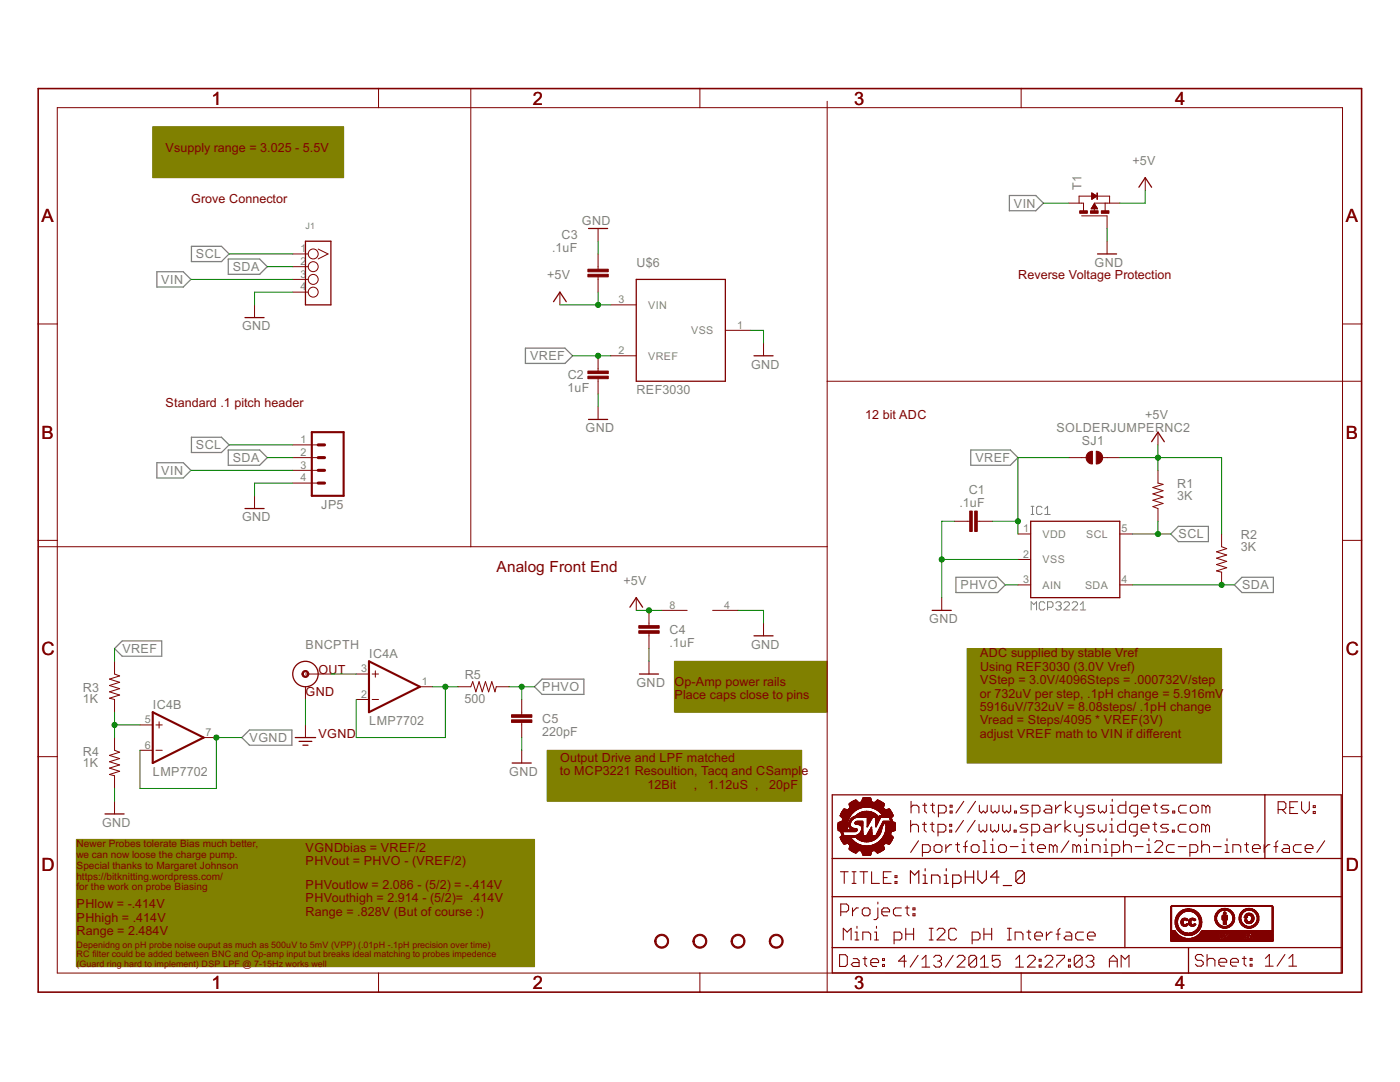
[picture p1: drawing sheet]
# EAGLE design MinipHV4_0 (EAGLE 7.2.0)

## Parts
C1  .1uF  CAP0805  [0805]
C2  1uF  CAP0805  [0805]
C3  .1uF  CAP0805  [0805]
C4  .1uF  CAP0805  [0805]
C5  220pF  CAP0805  [0805]
IC1  MCP3221  [SOT23-DBV]
IC4  LMP7702  LM358D  [SO08]
J1  TWIG-4P-2.0-2.0  [4P-2.0]
JP1  STAND-OFF  [STAND-OFF]
JP2  STAND-OFF  [STAND-OFF]
JP3  STAND-OFF  [STAND-OFF]
JP4  STAND-OFF  [STAND-OFF]
JP5  M04PTH  [1X04]
R1  3K  RESISTOR0805-RES  [0805]
R2  3K  RESISTOR0805-RES  [0805]
R3  1K  RESISTOR0805-RES  [0805]
R4  1K  RESISTOR0805-RES  [0805]
R5  500  RESISTOR0805-RES  [0805]
SJ1  SOLDERJUMPERNC2  [SJ_2S-NOTRACE]
T1  PMOSSOT23  [SOT-23]
U$2  BNCPTH  [BNC]
U$4  FRAME_MINIPH  [SWPCBLOGOWITHINFO]
U$5  CC-BY-SA  [CC-BY-SA]
U$6  REF3030  MCP1541  [SOT-23]

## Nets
+5V: C3.1 C4.1 IC4.8(P:V+) R1.2 R2.1 SJ1.2 T1.2(S) U$6.3(VIN)
GND: C1.1 C2.2 C3.2 C4.2 C5.2 IC1.2(VSS) IC4.4(P:V-) J1.4 JP5.4 R4.2 T1.3(G) U$6.1(VSS)
N$1: IC4.5(B:+IN) R3.2 R4.1
N$5: IC4.1(A:OUT) IC4.2(A:-IN) R5.1
PHVIN: IC4.3(A:+IN) U$2.S(OUT)
PHVO: C5.1 IC1.3(AIN) R5.2
SCL: IC1.5(SCL) J1.1 JP5.1 R1.1
SDA: IC1.4(SDA) J1.2 JP5.2 R2.2
VGND: IC4.6(B:-IN) IC4.7(B:OUT) U$2.GND ; supply symbol labelled GND2
VIN: J1.3 JP5.3 T1.1(D)
VREF: C1.2 C2.1 IC1.1(VDD) R3.1 SJ1.1 U$6.2(VREF)

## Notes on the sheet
- Vsupply range = 3.025 - 5.5V
- Grove Connector
- Reverse Voltage Protection
- Standard .1 pitch header
- 12 bit ADC
- Analog Front End
- Op-Amp power rails
  Place caps close to pins
- ADC supplied by stable Vref
  Using REF3030 (3.0V Vref)
  VStep = 3.0V/4096Steps = .000732V/step
  or 732uV per step, .1pH change = 5.916mV
  5916uV/732uV = 8.08steps/ .1pH change
  Vread = Steps/4095 * VREF(3V)
  adjust VREF math to VIN if different
- Output Drive and LPF matched
  to MCP3221 Resoultion, Tacq and CSample
                           12Bit     ,   1.12uS  ,   20pF
- VGNDbias = VREF/2
- PHVout = PHVO - (VREF/2)
- Newer Probes tolerate Bias much better,
  we can now loose the charge pump.
  Special thanks to Margaret Johnson
  https://bitknitting.wordpress.com/
  for the work on probe Biasing
- PHVoutlow = 2.086 - (5/2) = -.414V
  PHVouthigh = 2.914 - (5/2)=  .414V
  Range = .828V (But of course :)
- PHlow = -.414V
  PHhigh = .414V
  Range = 2.484V
- Depenidng on pH probe noise ouput as much as 500uV to 5mV (VPP) (.01pH -.1pH precision over time)
  RC filter could be added between BNC and Op-amp input but breaks ideal matching to probes impedence
  (Guard ring hard to implement) DSP LPF @ 7-15Hz works well

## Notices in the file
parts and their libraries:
SparkFun-Aesthetics: Licensing: CC v3.0 Share-Alike You are welcome to use this library for commercial purposes.
